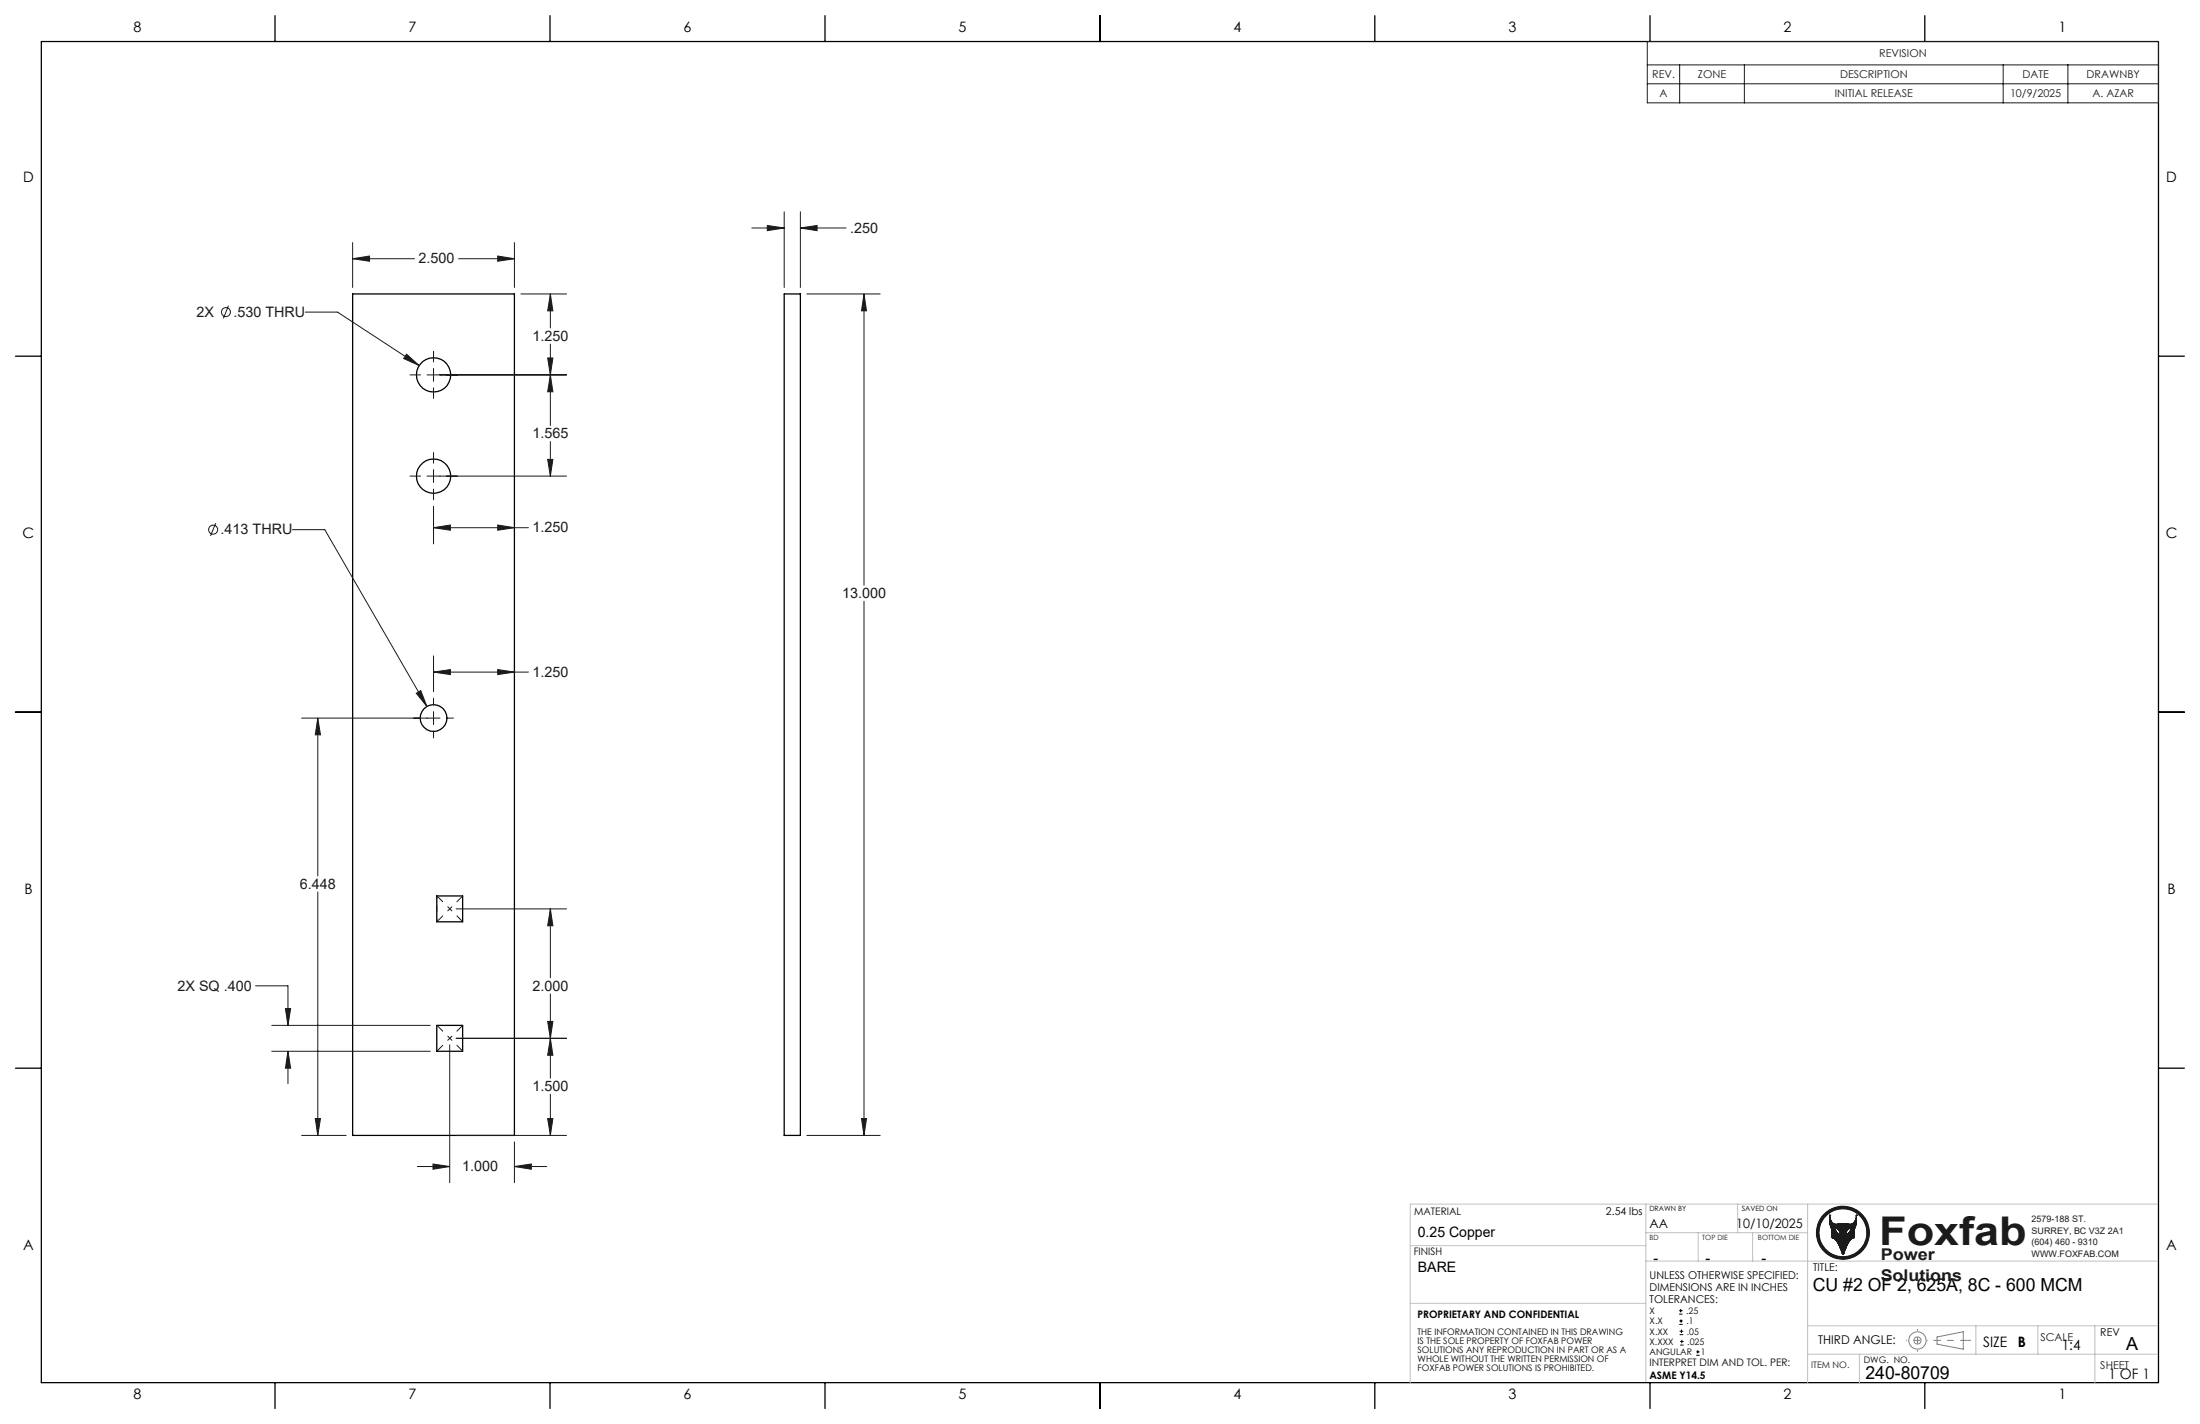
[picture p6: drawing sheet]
<svg xmlns="http://www.w3.org/2000/svg" width="432mm" height="279mm" viewBox="0 0 432 279" stroke-linecap="round" stroke-linejoin="round" font-family="sans-serif">
<g fill="none" stroke="#000" stroke-width=".25">
<path d="M8.1 8.1h415.6v263.2h-415.6zM54 3.1v5M108 3.1v5M161.9 3.1v5M215.9 3.1v5M269.8 3.1v5M323.8 3.1v5M377.8 3.1v5M69.2 57.7h31.8v165.1h-31.8zM153.9 57.7h3.2v165.1h-3.2zM3 69.9h5.1M423.7 69.9h5"/>
<path d="M3 139.7h5.1M423.7 139.7h5M85.7 175.8h5.1v5.1h-5.1zM3 209.6h5.1M85.7 201.2h5.1v5.1h-5.1zM423.7 209.6h5M54 271.3v5.1M108 271.3v5.1M161.9 271.3v5.1M215.9 271.3v5.1M269.8 271.3v5.1M323.8 271.3v5.1"/>
<path d="M377.8 271.3v5.1"/>
<circle cx="85.1" cy="73.6" r="3.4"/>
<circle cx="85.1" cy="93.4" r="3.4"/>
<circle cx="85.1" cy="140.9" r="2.63"/>
</g>
<g fill="none" stroke="#191924" stroke-width=".2">
<path d="M359.1 238.4h.1M359.1 238.4a1.5 1.5 0 0 0 1.4 1.8l1.7-.1a1.36 1.36 0 0 0 1.9-.5l.2-1.2M359.1 238.4a4.4 4.4 0 0 0 .3 2.5l.2 .3v1.6M364.3 238.4h.1M364.3 238.4a4.4 4.4 0 0 1-.2 2.5l-.2 .3v1.7l-.5 .2a6.9 6.9 0 0 0-1.5 2.9M359.6 242.8v.1M359.6 242.9l.5 .2a7.5 7.5 0 0 1 1.5 2.9M360.2 240.9a1.41 1.41 0 0 1 1 1.4 1.43 1.43 0 0 1-1-1.4zM361.6 246l.2 .1M361.6 246h.1M361.7 246.1h.1M361.7 240.1v6"/>
<path d="M361.8 246.1h.1M361.9 246l-.1 .1M361.9 246h.1M362.7 241.2l.6-.3-.1 .5a1.47 1.47 0 0 1-.9 .9l.1-.7z"/>
<circle cx="361.7" cy="241.9" r="5.2"/>
<circle cx="361.7" cy="241.9" r="4.7"/>
</g>
<circle cx="361.7" cy="241.9" r="5" fill="none" stroke="#191924" stroke-width=".5"/>
<g fill="none" stroke="#808080" stroke-width=".2">
<path d="M380.2 262.3l5.1-1v3.4l-5.1-1z"/>
<circle cx="376.3" cy="263" r=".7"/>
<circle cx="376.4" cy="263" r="1.69"/>
</g>
<path d="M386.2 263h-6.7" fill="none" stroke="#808080" stroke-width=".2" stroke-dasharray="15.2 1.3 1.3 1.3" stroke-dashoffset="13.8" stroke-linecap="butt"/>
<path d="M376.4 260.8v4.4" fill="none" stroke="#808080" stroke-width=".2" stroke-dasharray="15.2 1.3 1.3 1.3" stroke-dashoffset="14.9" stroke-linecap="butt"/>
<path d="M386.2 263h.6" fill="none" stroke="#808080" stroke-width=".2" stroke-dasharray="15.2 1.3 1.3 1.3" stroke-linecap="butt"/>
<path d="M378.3 263h-4.2" fill="none" stroke="#808080" stroke-width=".2" stroke-dasharray="15.2 1.3 1.3 1.3" stroke-dashoffset="15" stroke-linecap="butt"/>
<g fill="none" stroke="#c0c0c0" stroke-width=".2">
<path d="M323 236.3v34.8M341.1 236.3v5.6M354.8 236.3v35M423.4 236.3h-146.6v35M276.8 244.4h46.2M276.8 255.7h46.2M323 247.4h100.4M323 241.9h31.8M333.3 241.9v5.5M344 241.9v5.5M354.8 265.7h68.6M354.8 260.1h68.6"/>
<path d="M364.9 265.7v5.6M387.8 260.1v5.6M400 260.1v5.6M411.2 260.1v11.2"/>
</g>
<path d="M362.7 241.2l.6-.3a1.45 1.45 0 0 1-1 1.4l.1-.7zM359.1 238.4v1.1l.2 1.1 .3 .6v1.7a1.08 1.08 0 0 1 .9 .6l1.1 2.6 .3-.1a6.8 6.8 0 0 1 1.6-3l.4-.1v-1.7l.4-1v-1.8a1.51 1.51 0 0 1-.5 1.5 1.51 1.51 0 0 1-1.6 .2h-.9a1.41 1.41 0 0 1-2-.7zM360.2 240.9a1.41 1.41 0 0 1 1 1.4 1.45 1.45 0 0 1-1-1.4zM357 241.9a4.7 4.7 0 0 0 9.4 0 4.7 4.7 0 0 0-9.4 0zM356.5 241.9a5.2 5.2 0 0 1 10.4 0 5.2 5.2 0 0 1-10.4 0z" fill-rule="evenodd" fill="#191924"/>
<g fill="none" stroke="#191924" stroke-width=".2">
<path d="M323.3 8.1h100.4v12.1h-100.4zM323.3 12.7h100.4M323.3 16.4h100.4M329.7 12.7v7.5M342.4 12.7v7.5M393.2 12.7v7.5M405.9 12.7v7.5M44.8 60l-.9 2.5M69.2 50.8l3.3-.6v1.1zM69.2 47.6v8.8M69.2 50.8h12.2M90 50.8h11"/>
<path d="M97.7 50.2l3.3 .6-3.3 .5zM101 47.6v8.8M102.2 57.7h9M108 57.7l.5 3.3h-1zM108 57.7v6.6M147.6 44.7h6.3M150.6 44.2l3.3 .5-3.3 .6zM153.9 41.6v14.8M157.1 44.7l3.3-.5v1.1zM157.1 41.6v14.8M157.1 44.7h9M158.4 57.7h14.4"/>
<path d="M169.6 57.7l.5 3.3h-1zM169.6 57.7v57.1M59.9 61.2h6.4l16 10.5M79.8 69.5l2.5 2.2-3.1-1.4zM80.5 73.6h2M83.8 73.6h27.4M85.1 68.9v2.1M85.1 72.3v2.5M85.1 76.1v2.1M107.5 70.2h1l-.5 3.4zM108 73.6l.5 3.3h-1zM108 67.5v16"/>
<path d="M80.5 93.4h2M83.8 93.4h27.4M85.1 88.8v2.1M85.1 92.1v2.6M85.1 96v2.1M85.1 99.3v7.4M107.5 90.1h1l-.5 3.3zM108 86.6v6.8M42.3 102.7l-1 2.5M57.4 103.9h6.3l20.1 34.7M85.1 103.5l3.3-.5v1zM85.1 103.5h18.6"/>
<path d="M97.7 103l3.3 .5-3.3 .5zM169.6 118v104.8M81.7 136l.9-.5 1.2 3.1zM85.1 131.9l3.3-.5v1zM85.1 128.7v7M85.1 137v1.4M85.1 139.6v2.6M85.1 131.9h18.6M97.7 131.4l3.3 .5-3.3 .5zM59.2 140.9h27.2M62.4 140.9l.5 3.3h-1zM62.4 140.9v31"/>
<path d="M85.1 143.4v1.4M87.6 140.9h1.4M62.4 175v47.8M89.5 178.3h21.7M108 178.3l.5 3.3h-1zM108 178.3v13.5M50.2 193.4h6.3v7.8M56 197.9h1l-.5 3.3zM108 195v16.6M53.3 201.2h31.2M53.3 206.3h31.2M56.5 206.3l.5 3.3h-1z"/>
<path d="M56.5 206.3v6.3M61.9 219.5h1l-.5 3.3zM88.3 205v27.1M89.5 203.7h21.7M107.5 219.5h1l-.5 3.3zM107.5 200.4h1l-.5 3.3zM108 203.7l.5 3.3h-1zM108 214.7v8.1M169.1 219.5h1l-.5 3.3zM59.2 222.8h8.7M81.9 228.9h6.4M85 228.4l3.3 .5-3.3 .5z"/>
<path d="M89.5 222.8h21.7M101 228.9l3.3-.5v1zM101 224v8.1M101 228.9h6.3M158.4 222.8h14.4"/>
<circle cx="44.3" cy="61.2" r=".89"/>
<circle cx="41.8" cy="103.9" r=".89"/>
</g>
<g fill="none" stroke="#000" stroke-width=".2">
<path d="M329.6 257.8h.6M329.6 257.2h.6M329.6 259.9h.7M329.6 259.2h.7M329.9 256.8v.7M330 258.9v.6M329.7 261.9h.7M329.7 261.2h.7M329.8 263.9h.6M329.8 263.2h.6M330 260.9v.6M330.1 262.9v.7"/>
<path d="M332.9 265.9h.7M332.9 265.3h.7M333.2 264.9v.7"/>
</g>
<path d="M85.8 175.8l5 5.1M90.8 175.8l-5 5.1M85.8 206.3l5-5.1M85.8 201.2l5 5.1" fill="none" stroke="#191924" stroke-width=".2" stroke-dasharray="15.2 1.3 1.3 1.3" stroke-dashoffset="13.6" stroke-linecap="butt"/>
<path d="M85.8 180.9v-5.1" fill="none" stroke="#191924" stroke-width=".2" stroke-dasharray="15.2 1.3 1.3 1.3" stroke-dashoffset="14.6" stroke-linecap="butt"/>
<g fill="#191924">
<path d="M69.2 50.8l3.3-.6v1.1zM97.7 50.2l3.3 .6-3.3 .5zM107.5 219.5h1l-.5 3.3zM108 203.7l.5 3.3h-1zM107.5 200.4h1l-.5 3.3zM108 178.3l.5 3.3h-1zM62.4 140.9l.5 3.3h-1zM61.9 219.5h1l-.5 3.3zM107.5 70.2h1l-.5 3.4zM108 57.7l.5 3.3h-1zM107.5 90.1h1l-.5 3.3zM108 73.6l.5 3.3h-1zM85.1 131.9l3.3-.5v1zM97.7 131.4l3.3 .5-3.3 .5zM85.1 103.5l3.3-.5v1zM97.7 103l3.3 .5-3.3 .5zM79.8 69.5l-.6 .8 3.1 1.4zM81.7 136l2.1 2.6-1.2-3.1zM56 197.9h1l-.5 3.3zM56.5 206.3l.5 3.3h-1zM157.1 44.7l3.3-.5v1.1zM150.6 44.2l3.3 .5-3.3 .6zM169.1 219.5h1l-.5 3.3zM169.6 57.7l.5 3.3h-1z"/>
<path d="M85 228.4l3.3 .5-3.3 .5zM101 228.9l3.3-.5v1z"/>
</g>
<text font-size="7.8" fill="#191924" x="368.8" y="244.2">Foxfab</text>
<g font-size="3.5">
<text x="355.8" y="253.4">CU #2 OF 2, 625A, 8C - 600 MCM</text>
<text x="417.3" y="264.9">A</text>
<text x="366.1" y="270.6">240-80709</text>
</g>
<g font-size="3.2" fill="#191924">
<text x="369.1" y="247.2">Power</text>
<text x="369.1" y="251.4">Solutions</text>
</g>
<g font-size="2.8">
<text x="26.2" y="6.3">8</text>
<text x="80.2" y="6.3">7</text>
<text x="134.2" y="6.3">6</text>
<text x="188.1" y="6.3">5</text>
<text x="242.1" y="6.3">4</text>
<text x="296.1" y="6.3">3</text>
<text x="350.1" y="6.3">2</text>
<text x="404" y="6.3">1</text>
<text x="4.5" y="35.6">D</text>
<text x="425.2" y="35.6">D</text>
<text x="4.4" y="105.5">C</text>
<text x="425.1" y="105.5">C</text>
<text x="4.8" y="175.3">B</text>
<text x="425.4" y="175.3">B</text>
<text x="4.5" y="245.2">A</text>
<text x="278.3" y="242.8">0.25 Copper</text>
<text x="425.2" y="245.2">A</text>
<text x="278.3" y="249.6">BARE</text>
<text x="324.6" y="247.7">-</text>
<text x="334.7" y="247.7">-</text>
<text x="345.7" y="247.7">-</text>
<text x="389.2" y="264.3">SIZE</text>
<text x="396" y="264.3">B</text>
<text x="404.7" y="265">1:4</text>
<text x="26.2" y="274.5">8</text>
<text x="80.2" y="274.5">7</text>
<text x="134.2" y="274.5">6</text>
<text x="188.1" y="274.5">5</text>
<text x="242.1" y="274.5">4</text>
<text x="296.1" y="274.5">3</text>
<text x="350.1" y="274.5">2</text>
<text x="404" y="274.5">1</text>
<text x="413.8" y="270.6">1 OF 1</text>
</g>
<g font-size="2.8" fill="#191924">
<text x="166.9" y="45.7">.250</text>
<text x="82.2" y="51.7">2.500</text>
<text x="38.6" y="62.2">2X</text>
<text x="45.8" y="62.2">.530 THRU</text>
<text x="104.5" y="66.9">1.250</text>
<text x="104.5" y="86">1.565</text>
<text x="43.3" y="104.8">.413 THRU</text>
<text x="104.5" y="104.5">1.250</text>
<text x="165.3" y="117.3">13.000</text>
<text x="104.5" y="132.8">1.250</text>
<text x="58.9" y="174.4">6.448</text>
<text x="34.8" y="194.4">2X SQ .400</text>
<text x="104.5" y="194.4">2.000</text>
<text x="104.5" y="214.1">1.500</text>
<text x="90.7" y="229.8">1.000</text>
</g>
<g font-size="2.5">
<text x="323.8" y="240.9">AA</text>
<text x="340.8" y="240.9">10/10/2025</text>
</g>
<text font-size="2.4" x="356.9" y="263.8">THIRD ANGLE:</text>
<g font-size="2.1" fill="#191924">
<text x="368.8" y="11.2">REVISION</text>
<text x="324.3" y="15.4">REV.</text>
<text x="333.3" y="15.4">ZONE</text>
<text x="361.1" y="15.4">DESCRIPTION</text>
<text x="397" y="15.4">DATE</text>
<text x="409.5" y="15.4">DRAWNBY</text>
<text x="325.7" y="19.1">A</text>
<text x="360.1" y="19.1">INITIAL RELEASE</text>
<text x="394.5" y="19.1">10/9/2025</text>
<text x="410.7" y="19.1">A. AZAR</text>
<text x="400.5" y="263.1">SCALE</text>
<text x="412.2" y="268.7">SHEET</text>
</g>
<g font-size="2.1">
<text x="315.2" y="238.3">2.54 lbs</text>
<text x="323.8" y="251">UNLESS OTHERWISE SPECIFIED:</text>
<text x="355.9" y="249.5">TITLE:</text>
<text x="323.8" y="253.4">DIMENSIONS ARE IN INCHES</text>
<text x="323.8" y="255.7">TOLERANCES:</text>
<text x="412.2" y="262.1">REV</text>
</g>
<g font-size="2">
<text x="277.6" y="238.3">MATERIAL</text>
<text x="277.5" y="246.3">FINISH</text>
<text x="278.2" y="258.5">PROPRIETARY AND CONFIDENTIAL</text>
<text x="323.7" y="268.1">INTERPRET DIM AND TOL. PER:</text>
<text x="323.7" y="270.6">ASME Y14.5</text>
</g>
<g font-size="1.8" fill="#191924">
<text x="398.7" y="239.8">2579-188 ST.</text>
<text x="398.7" y="242.1">SURREY, BC V3Z 2A1</text>
<text x="398.7" y="244.3">(604) 460 - 9310</text>
<text x="398.7" y="246.6">WWW.FOXFAB.COM</text>
<text x="355.5" y="268.4">ITEM NO.</text>
</g>
<g font-size="1.8">
<text x="323.8" y="257.8">X</text>
<text x="331" y="257.8">.25</text>
<text x="278.2" y="261.9">THE INFORMATION CONTAINED IN THIS DRAWING</text>
<text x="278.2" y="263.6">IS THE SOLE PROPERTY OF FOXFAB POWER</text>
<text x="323.8" y="259.8">X.X</text>
<text x="323.8" y="263.9">X.XXX</text>
<text x="323.8" y="261.9">X.XX</text>
<text x="331" y="259.8">.1</text>
<text x="331.1" y="261.9">.05</text>
<text x="331.2" y="263.9">.025</text>
<text x="278.2" y="265.4">SOLUTIONS ANY REPRODUCTION IN PART OR AS A</text>
<text x="278.2" y="267.2">WHOLE WITHOUT THE WRITTEN PERMISSION OF</text>
<text x="278.2" y="268.9">FOXFAB POWER SOLUTIONS IS PROHIBITED.</text>
<text x="323.8" y="265.9">ANGULAR</text>
<text x="333.8" y="265.9">1</text>
<text x="365.8" y="267.4">DWG. NO.</text>
</g>
<g font-size="1.4">
<text x="323.7" y="237.6">DRAWN BY</text>
<text x="341.8" y="237.6">SAVED ON</text>
</g>
<g font-size="1.4" fill="#191924">
<text x="323.8" y="243.4">BD</text>
<text x="334.1" y="243.4">TOP DIE</text>
<text x="345" y="243.4">BOTTOM DIE</text>
</g>
</svg>
